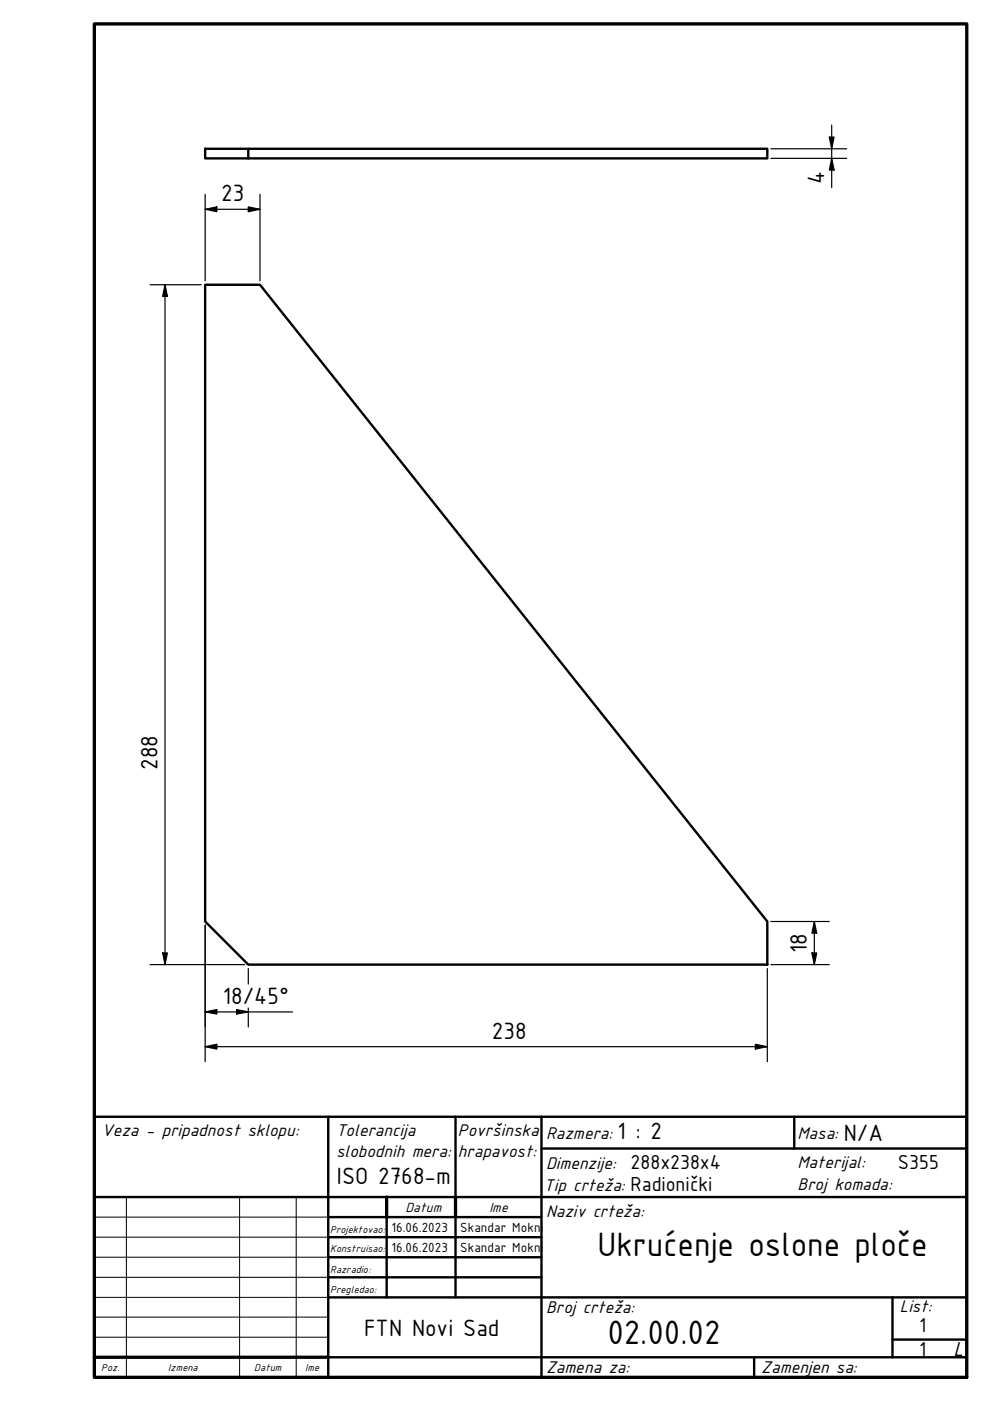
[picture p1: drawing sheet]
<svg xmlns="http://www.w3.org/2000/svg" width="210mm" height="297mm" viewBox="0 0 210 297" stroke-linecap="round" stroke-linejoin="round" font-family="sans-serif">
<!-- layer: Visible (ISO) -->
<path d="M43.5 31.5h9.1v2.1h-9.1zM52.6 31.5h110.1v2.1h-110.1M43.5 60.4h11.6l107.6 135v9.1h-110.1l-9.1-9.1z" fill="none" stroke="#000" stroke-width=".51"/>
<!-- layer: Title (ISO) -->
<g fill="none" stroke="#000" stroke-width=".51">
<path d="M20 236.8h185v55.2h-185zM69.6 236.8v55.2M96.6 236.8v17M114.8 236.8v55.2M168.4 236.8v6.7M20 253.8h185M69.6 258h45.2M82 258v17.1M96.6 258v17.1M114.8 243.5h90.2M69.6 262.3h45.2M69.6 266.6h45.2"/>
<path d="M69.6 270.8h45.2M69.6 275.1h135.4M189.2 275.1v12.7M69.6 287.8h135.4M159.9 287.8v4.2M189.2 284h15.8"/>
</g>
<path d="M82 253.8v4.2M96.6 253.8v4.2M20 287.8h49.6" fill="none" stroke="#000" stroke-width=".7"/>
<path d="M20 258h49.6M26.8 253.8v38.2M50.8 253.8v38.2M62.8 253.8v38.2M20 262.3h49.6M20 266.6h49.6M20 270.8h49.6M20 275.1h49.6M20 279.3h49.6M20 283.5h49.6" fill="none" stroke="#000" stroke-width=".21"/>
<!-- layer: Border (ISO) -->
<path d="M20 5.1h185v286.9h-185z" fill="none" stroke="#000" stroke-width=".7"/>
<!-- layer: Dimension (ISO) -->
<g fill="none" stroke="#000" stroke-width=".25">
<path d="M163.4 33.6h16.1M163.4 31.5h16.1M175.8 29.1h1l-.5 2.4zM176.3 33.6l.5 2.5h-1zM176.3 26.5v13.3M43.5 44.4l2.5-.5v1zM43.5 41.2v18.3M43.5 44.4h11.6M52.6 43.9l2.5 .5-2.5 .5zM55.1 41.2v18.3M31.8 60.4h10.9M35 60.4l.5 2.5h-1z"/>
<path d="M35 60.4v144.1M43.5 196.1v29M163.4 195.4h12.4M172.7 195.4l.5 2.5h-1.1zM172.7 195.4v9.1M31.8 204.5h20.1M34.5 202h1l-.5 2.5zM43.5 214.6l2.5-.6v1zM43.5 214.6h18.5M50.2 214l2.4 .6-2.4 .4zM52.6 205.3v3.3M52.6 213.7v4"/>
<path d="M162.7 205.3v19.8M163.4 204.5h12.4M172.1 202h1.1l-.5 2.5zM43.5 221.9l2.5-.5v1zM43.5 221.9h119.2M160.1 221.4l2.6 .5-2.6 .5z"/>
</g>
<g fill="#000">
<path d="M175.8 29.1h1l-.5 2.4z" fill-rule="evenodd"/>
<path d="M176.3 33.6l.5 2.5h-1z" fill-rule="evenodd"/>
<path d="M43.5 44.4l2.5-.5v1z" fill-rule="evenodd"/>
<path d="M52.6 43.9l2.5 .5-2.5 .5z" fill-rule="evenodd"/>
<path d="M35 60.4l.5 2.5h-1z" fill-rule="evenodd"/>
<path d="M172.7 195.4l.5 2.5h-1.1z" fill-rule="evenodd"/>
<path d="M34.5 202h1l-.5 2.5z" fill-rule="evenodd"/>
<path d="M43.5 214.6l2.5-.6v1z" fill-rule="evenodd"/>
<path d="M50.2 214l2.4 .6-2.4 .4z" fill-rule="evenodd"/>
<path d="M172.1 202h1.1l-.5 2.5z" fill-rule="evenodd"/>
<path d="M43.5 221.9l2.5-.5v1z" fill-rule="evenodd"/>
<path d="M160.1 221.4l2.6 .5-2.6 .5z" fill-rule="evenodd"/>
</g>
<g font-size="7.7">
<text x="126.7" y="266.2">Ukrućenje oslone ploče</text>
<text x="128.8" y="285">02.00.02</text>
</g>
<g font-size="5.4">
<text x="174.8" y="39" transform="rotate(-90 174.8 39)">4</text>
<text x="46.9" y="42.7">23</text>
<text x="33.4" y="163.2" transform="rotate(-90 33.4 163.2)">288</text>
<text x="171.1" y="202" transform="rotate(-90 171.1 202)">18</text>
<text x="47.2" y="212.9">18/45°</text>
<text x="104.3" y="220.3">238</text>
<text x="130.9" y="241.5">1 : 2</text>
<text x="178.9" y="241.9">N/A</text>
<text x="71.4" y="251">ISO 2768-m</text>
<text x="77.2" y="283.2">FTN Novi Sad</text>
</g>
<g font-size="4.6">
<text x="133.7" y="247.8">288x238x4</text>
<text x="190.4" y="247.8">S355</text>
<text x="133.7" y="252.5">Radionički</text>
<text x="194.9" y="287.5">1</text>
<text x="194.9" y="282.4">1</text>
<text x="202.2" y="287.5">L</text>
</g>
<g font-size="3.9">
<text x="21.6" y="240.8">Veza - pripadnost sklopu:</text>
<text x="71.2" y="240.8">Tolerancija</text>
<text x="71.2" y="245.2">slobodnih mera:</text>
<text x="97.1" y="240.8">Površinska</text>
<text x="97.1" y="245.3">hrapavost:</text>
<text x="115.8" y="241.5">Razmera:</text>
<text x="169.1" y="241.5">Masa:</text>
<text x="115.8" y="247.8">Dimenzije:</text>
<text x="169.1" y="247.7">Materijal:</text>
<text x="115.3" y="252.5">Tip crteža:</text>
<text x="115.8" y="257.9">Naziv crteža:</text>
<text x="169.1" y="252.3">Broj komada:</text>
<text x="115.8" y="278.3">Broj crteža:</text>
<text x="190.8" y="278.1">List:</text>
<text x="115.8" y="291.1">Zamena za:</text>
<text x="161.4" y="291.1">Zamenjen sa:</text>
</g>
<g font-size="3">
<text x="86" y="257">Datum</text>
<text x="103.8" y="257">Ime</text>
<text x="83" y="261.3">16.06.2023</text>
<text x="97.6" y="261.3">Skandar Mokni</text>
<text x="83" y="265.5">16.06.2023</text>
<text x="97.6" y="265.5">Skandar Mokni</text>
</g>
<g font-size="2.3">
<text x="70" y="261.4">Projektovao:</text>
<text x="70" y="265.5">Konstruisao:</text>
<text x="70" y="269.8">Razradio:</text>
<text x="70" y="274.1">Pregledao:</text>
<text x="21.5" y="290.7">Poz.</text>
<text x="35.7" y="290.7">Izmena</text>
<text x="53.9" y="290.7">Datum</text>
<text x="64.7" y="290.7">Ime</text>
</g>
</svg>
